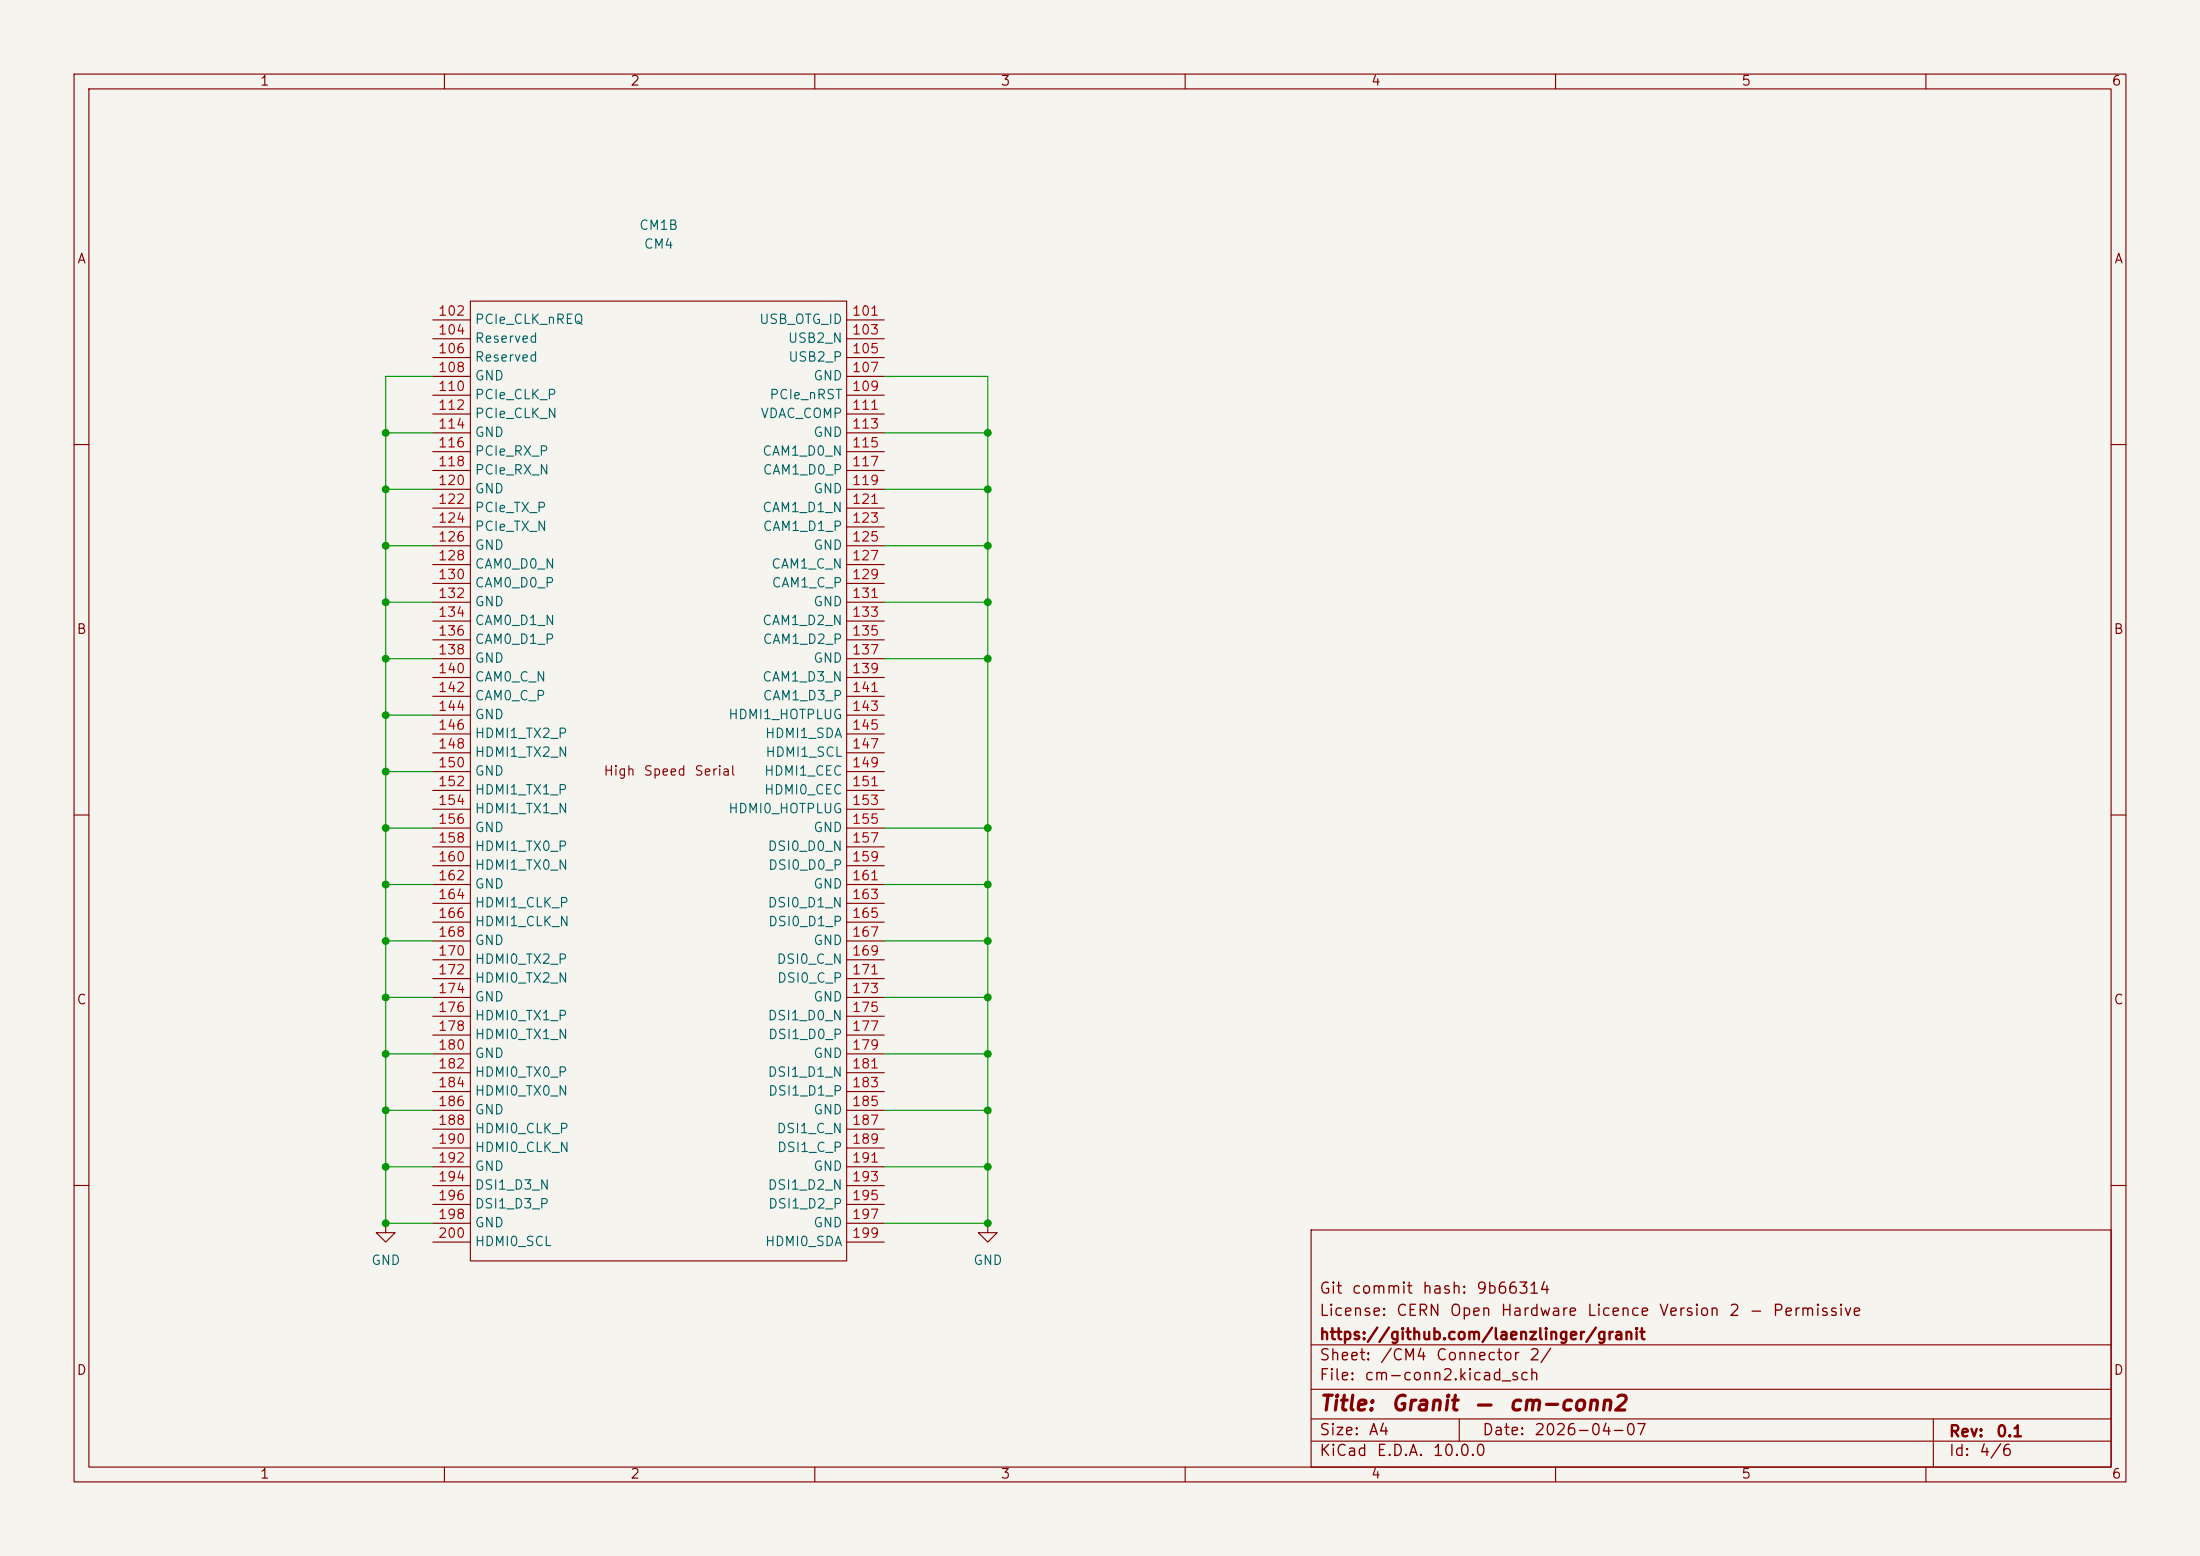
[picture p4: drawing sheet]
(kicad_sch
 (version 20260306)
 (generator "eeschema")
 (generator_version "10.0")
 (paper "A4")
 (title_block
  (title "Granit — cm-conn2")
  (date "2026-04-07")
  (rev "0.1")
  (company "https://github.com/laenzlinger/granit")
  (comment 1 "License: CERN Open Hardware Licence Version 2 - Permissive")
  (comment 2 "Git commit hash: ${GIT_HASH}"))
 (lib_symbols
  (symbol "granit:CM4" (exclude_from_sim no) (in_bom yes) (on_board yes)
   (in_pos_files yes)
   (duplicate_pin_numbers_are_jumpers no)
   (property "Reference" "M" (at 113.03 -68.58 0) (show_name no) (do_not_autoplace no) (effects (font (size 1.27 1.27))))
   (property "Value" "CM4" (at 140.97 2.54 0) (show_name no) (do_not_autoplace no) (effects (font (size 1.27 1.27))))
   (property "Footprint" "granit:Raspberry-Pi-4-Compute-Module" (at 142.24 -26.67 0) (show_name no) (do_not_autoplace no) (hide yes) (effects (font (size 1.27 1.27))))
   (property "Datasheet" "" (at 142.24 -26.67 0) (show_name no) (do_not_autoplace no) (hide yes) (effects (font (size 1.27 1.27))))
   (property "Description" "" (at 0 0 0) (show_name no) (do_not_autoplace no) (hide yes) (effects (font (size 1.27 1.27))))
   (symbol "CM4_1_0"
    (text "GPIO" (at 0 6.35 0) (effects (font (size 1.27 1.27)))))
   (symbol "CM4_1_1"
    (rectangle (start -30.48 -71.12) (end 25.4 58.42) (stroke (width 0) (type default)) (fill (type none)))
    (text "600mA Max" (at -8.89 -48.26 0) (effects (font (size 1.27 1.27))))
    (text "600mA Max" (at -8.89 -53.34 0) (effects (font (size 1.27 1.27))))
    (text "NB SD signals are only available" (at -1.27 -27.94 0) (effects (font (size 1.27 1.27))))
    (text "on modules without eMMC" (at -1.27 -30.48 0) (effects (font (size 1.27 1.27))))
    (pin power_in line (at 27.94 55.88 180) (length 2.54) (name "GND" (effects (font (size 1.27 1.27)))) (number "1" (effects (font (size 1.27 1.27)))))
    (pin power_in line (at -33.02 55.88 0) (length 2.54) (name "GND" (effects (font (size 1.27 1.27)))) (number "2" (effects (font (size 1.27 1.27)))))
    (pin passive line (at 27.94 53.34 180) (length 2.54) (name "Ethernet_Pair3_P" (effects (font (size 1.27 1.27)))) (number "3" (effects (font (size 1.27 1.27)))))
    (pin passive line (at -33.02 53.34 0) (length 2.54) (name "Ethernet_Pair1_P" (effects (font (size 1.27 1.27)))) (number "4" (effects (font (size 1.27 1.27)))))
    (pin passive line (at 27.94 50.8 180) (length 2.54) (name "Ethernet_Pair3_N" (effects (font (size 1.27 1.27)))) (number "5" (effects (font (size 1.27 1.27)))))
    (pin passive line (at -33.02 50.8 0) (length 2.54) (name "Ethernet_Pair1_N" (effects (font (size 1.27 1.27)))) (number "6" (effects (font (size 1.27 1.27)))))
    (pin power_in line (at 27.94 48.26 180) (length 2.54) (name "GND" (effects (font (size 1.27 1.27)))) (number "7" (effects (font (size 1.27 1.27)))))
    (pin power_in line (at -33.02 48.26 0) (length 2.54) (name "GND" (effects (font (size 1.27 1.27)))) (number "8" (effects (font (size 1.27 1.27)))))
    (pin passive line (at 27.94 45.72 180) (length 2.54) (name "Ethernet_Pair2_N" (effects (font (size 1.27 1.27)))) (number "9" (effects (font (size 1.27 1.27)))))
    (pin passive line (at -33.02 45.72 0) (length 2.54) (name "Ethernet_Pair0_N" (effects (font (size 1.27 1.27)))) (number "10" (effects (font (size 1.27 1.27)))))
    (pin passive line (at 27.94 43.18 180) (length 2.54) (name "Ethernet_Pair2_P" (effects (font (size 1.27 1.27)))) (number "11" (effects (font (size 1.27 1.27)))))
    (pin passive line (at -33.02 43.18 0) (length 2.54) (name "Ethernet_Pair0_P" (effects (font (size 1.27 1.27)))) (number "12" (effects (font (size 1.27 1.27)))))
    (pin power_in line (at 27.94 40.64 180) (length 2.54) (name "GND" (effects (font (size 1.27 1.27)))) (number "13" (effects (font (size 1.27 1.27)))))
    (pin power_in line (at -33.02 40.64 0) (length 2.54) (name "GND" (effects (font (size 1.27 1.27)))) (number "14" (effects (font (size 1.27 1.27)))))
    (pin output line (at 27.94 38.1 180) (length 2.54) (name "Ethernet_nLED3(3.3v)" (effects (font (size 1.27 1.27)))) (number "15" (effects (font (size 1.27 1.27)))))
    (pin input line (at -33.02 38.1 0) (length 2.54) (name "Ethernet_SYNC_IN(1.8v)" (effects (font (size 1.27 1.27)))) (number "16" (effects (font (size 1.27 1.27)))))
    (pin output line (at 27.94 35.56 180) (length 2.54) (name "Ethernet_nLED2(3.3v)" (effects (font (size 1.27 1.27)))) (number "17" (effects (font (size 1.27 1.27)))))
    (pin input line (at -33.02 35.56 0) (length 2.54) (name "Ethernet_SYNC_OUT(1.8v)" (effects (font (size 1.27 1.27)))) (number "18" (effects (font (size 1.27 1.27)))))
    (pin output line (at 27.94 33.02 180) (length 2.54) (name "Ethernet_nLED1(3.3v)" (effects (font (size 1.27 1.27)))) (number "19" (effects (font (size 1.27 1.27)))))
    (pin passive line (at -33.02 33.02 0) (length 2.54) (name "EEPROM_nWP" (effects (font (size 1.27 1.27)))) (number "20" (effects (font (size 1.27 1.27)))))
    (pin open_collector line (at 27.94 30.48 180) (length 2.54) (name "PI_nLED_Activity" (effects (font (size 1.27 1.27)))) (number "21" (effects (font (size 1.27 1.27)))))
    (pin power_in line (at -33.02 30.48 0) (length 2.54) (name "GND" (effects (font (size 1.27 1.27)))) (number "22" (effects (font (size 1.27 1.27)))))
    (pin power_in line (at 27.94 27.94 180) (length 2.54) (name "GND" (effects (font (size 1.27 1.27)))) (number "23" (effects (font (size 1.27 1.27)))))
    (pin passive line (at -33.02 27.94 0) (length 2.54) (name "GPIO26" (effects (font (size 1.27 1.27)))) (number "24" (effects (font (size 1.27 1.27)))))
    (pin passive line (at 27.94 25.4 180) (length 2.54) (name "GPIO21" (effects (font (size 1.27 1.27)))) (number "25" (effects (font (size 1.27 1.27)))))
    (pin passive line (at -33.02 25.4 0) (length 2.54) (name "GPIO19" (effects (font (size 1.27 1.27)))) (number "26" (effects (font (size 1.27 1.27)))))
    (pin passive line (at 27.94 22.86 180) (length 2.54) (name "GPIO20" (effects (font (size 1.27 1.27)))) (number "27" (effects (font (size 1.27 1.27)))))
    (pin passive line (at -33.02 22.86 0) (length 2.54) (name "GPIO13" (effects (font (size 1.27 1.27)))) (number "28" (effects (font (size 1.27 1.27)))))
    (pin passive line (at 27.94 20.32 180) (length 2.54) (name "GPIO16" (effects (font (size 1.27 1.27)))) (number "29" (effects (font (size 1.27 1.27)))))
    (pin passive line (at -33.02 20.32 0) (length 2.54) (name "GPIO6" (effects (font (size 1.27 1.27)))) (number "30" (effects (font (size 1.27 1.27)))))
    (pin passive line (at 27.94 17.78 180) (length 2.54) (name "GPIO12" (effects (font (size 1.27 1.27)))) (number "31" (effects (font (size 1.27 1.27)))))
    (pin power_in line (at -33.02 17.78 0) (length 2.54) (name "GND" (effects (font (size 1.27 1.27)))) (number "32" (effects (font (size 1.27 1.27)))))
    (pin power_in line (at 27.94 15.24 180) (length 2.54) (name "GND" (effects (font (size 1.27 1.27)))) (number "33" (effects (font (size 1.27 1.27)))))
    (pin passive line (at -33.02 15.24 0) (length 2.54) (name "GPIO5" (effects (font (size 1.27 1.27)))) (number "34" (effects (font (size 1.27 1.27)))))
    (pin passive line (at 27.94 12.7 180) (length 2.54) (name "ID_SC" (effects (font (size 1.27 1.27)))) (number "35" (effects (font (size 1.27 1.27)))))
    (pin passive line (at -33.02 12.7 0) (length 2.54) (name "ID_SD" (effects (font (size 1.27 1.27)))) (number "36" (effects (font (size 1.27 1.27)))))
    (pin passive line (at 27.94 10.16 180) (length 2.54) (name "GPIO7" (effects (font (size 1.27 1.27)))) (number "37" (effects (font (size 1.27 1.27)))))
    (pin passive line (at -33.02 10.16 0) (length 2.54) (name "GPIO11" (effects (font (size 1.27 1.27)))) (number "38" (effects (font (size 1.27 1.27)))))
    (pin passive line (at 27.94 7.62 180) (length 2.54) (name "GPIO8" (effects (font (size 1.27 1.27)))) (number "39" (effects (font (size 1.27 1.27)))))
    (pin passive line (at -33.02 7.62 0) (length 2.54) (name "GPIO9" (effects (font (size 1.27 1.27)))) (number "40" (effects (font (size 1.27 1.27)))))
    (pin passive line (at 27.94 5.08 180) (length 2.54) (name "GPIO25" (effects (font (size 1.27 1.27)))) (number "41" (effects (font (size 1.27 1.27)))))
    (pin power_in line (at -33.02 5.08 0) (length 2.54) (name "GND" (effects (font (size 1.27 1.27)))) (number "42" (effects (font (size 1.27 1.27)))))
    (pin power_in line (at 27.94 2.54 180) (length 2.54) (name "GND" (effects (font (size 1.27 1.27)))) (number "43" (effects (font (size 1.27 1.27)))))
    (pin passive line (at -33.02 2.54 0) (length 2.54) (name "GPIO10" (effects (font (size 1.27 1.27)))) (number "44" (effects (font (size 1.27 1.27)))))
    (pin passive line (at 27.94 0 180) (length 2.54) (name "GPIO24" (effects (font (size 1.27 1.27)))) (number "45" (effects (font (size 1.27 1.27)))))
    (pin passive line (at -33.02 0 0) (length 2.54) (name "GPIO22" (effects (font (size 1.27 1.27)))) (number "46" (effects (font (size 1.27 1.27)))))
    (pin passive line (at 27.94 -2.54 180) (length 2.54) (name "GPIO23" (effects (font (size 1.27 1.27)))) (number "47" (effects (font (size 1.27 1.27)))))
    (pin passive line (at -33.02 -2.54 0) (length 2.54) (name "GPIO27" (effects (font (size 1.27 1.27)))) (number "48" (effects (font (size 1.27 1.27)))))
    (pin passive line (at 27.94 -5.08 180) (length 2.54) (name "GPIO18" (effects (font (size 1.27 1.27)))) (number "49" (effects (font (size 1.27 1.27)))))
    (pin passive line (at -33.02 -5.08 0) (length 2.54) (name "GPIO17" (effects (font (size 1.27 1.27)))) (number "50" (effects (font (size 1.27 1.27)))))
    (pin passive line (at 27.94 -7.62 180) (length 2.54) (name "GPIO15" (effects (font (size 1.27 1.27)))) (number "51" (effects (font (size 1.27 1.27)))))
    (pin power_in line (at -33.02 -7.62 0) (length 2.54) (name "GND" (effects (font (size 1.27 1.27)))) (number "52" (effects (font (size 1.27 1.27)))))
    (pin power_in line (at 27.94 -10.16 180) (length 2.54) (name "GND" (effects (font (size 1.27 1.27)))) (number "53" (effects (font (size 1.27 1.27)))))
    (pin passive line (at -33.02 -10.16 0) (length 2.54) (name "GPIO4" (effects (font (size 1.27 1.27)))) (number "54" (effects (font (size 1.27 1.27)))))
    (pin passive line (at 27.94 -12.7 180) (length 2.54) (name "GPIO14" (effects (font (size 1.27 1.27)))) (number "55" (effects (font (size 1.27 1.27)))))
    (pin passive line (at -33.02 -12.7 0) (length 2.54) (name "GPIO3" (effects (font (size 1.27 1.27)))) (number "56" (effects (font (size 1.27 1.27)))))
    (pin passive line (at 27.94 -15.24 180) (length 2.54) (name "SD_CLK" (effects (font (size 1.27 1.27)))) (number "57" (effects (font (size 1.27 1.27)))))
    (pin passive line (at -33.02 -15.24 0) (length 2.54) (name "GPIO2" (effects (font (size 1.27 1.27)))) (number "58" (effects (font (size 1.27 1.27)))))
    (pin power_in line (at 27.94 -17.78 180) (length 2.54) (name "GND" (effects (font (size 1.27 1.27)))) (number "59" (effects (font (size 1.27 1.27)))))
    (pin power_in line (at -33.02 -17.78 0) (length 2.54) (name "GND" (effects (font (size 1.27 1.27)))) (number "60" (effects (font (size 1.27 1.27)))))
    (pin passive line (at 27.94 -20.32 180) (length 2.54) (name "SD_DAT3" (effects (font (size 1.27 1.27)))) (number "61" (effects (font (size 1.27 1.27)))))
    (pin passive line (at -33.02 -20.32 0) (length 2.54) (name "SD_CMD" (effects (font (size 1.27 1.27)))) (number "62" (effects (font (size 1.27 1.27)))))
    (pin passive line (at 27.94 -22.86 180) (length 2.54) (name "SD_DAT0" (effects (font (size 1.27 1.27)))) (number "63" (effects (font (size 1.27 1.27)))))
    (pin passive line (at -33.02 -22.86 0) (length 2.54) (name "SD_DAT5" (effects (font (size 1.27 1.27)))) (number "64" (effects (font (size 1.27 1.27)))))
    (pin power_in line (at 27.94 -25.4 180) (length 2.54) (name "GND" (effects (font (size 1.27 1.27)))) (number "65" (effects (font (size 1.27 1.27)))))
    (pin power_in line (at -33.02 -25.4 0) (length 2.54) (name "GND" (effects (font (size 1.27 1.27)))) (number "66" (effects (font (size 1.27 1.27)))))
    (pin passive line (at 27.94 -27.94 180) (length 2.54) (name "SD_DAT1" (effects (font (size 1.27 1.27)))) (number "67" (effects (font (size 1.27 1.27)))))
    (pin passive line (at -33.02 -27.94 0) (length 2.54) (name "SD_DAT4" (effects (font (size 1.27 1.27)))) (number "68" (effects (font (size 1.27 1.27)))))
    (pin passive line (at 27.94 -30.48 180) (length 2.54) (name "SD_DAT2" (effects (font (size 1.27 1.27)))) (number "69" (effects (font (size 1.27 1.27)))))
    (pin passive line (at -33.02 -30.48 0) (length 2.54) (name "SD_DAT7" (effects (font (size 1.27 1.27)))) (number "70" (effects (font (size 1.27 1.27)))))
    (pin power_in line (at 27.94 -33.02 180) (length 2.54) (name "GND" (effects (font (size 1.27 1.27)))) (number "71" (effects (font (size 1.27 1.27)))))
    (pin passive line (at -33.02 -33.02 0) (length 2.54) (name "SD_DAT6" (effects (font (size 1.27 1.27)))) (number "72" (effects (font (size 1.27 1.27)))))
    (pin input line (at 27.94 -35.56 180) (length 2.54) (name "SD_VDD_Override" (effects (font (size 1.27 1.27)))) (number "73" (effects (font (size 1.27 1.27)))))
    (pin power_in line (at -33.02 -35.56 0) (length 2.54) (name "GND" (effects (font (size 1.27 1.27)))) (number "74" (effects (font (size 1.27 1.27)))))
    (pin output line (at 27.94 -38.1 180) (length 2.54) (name "SD_PWR_ON" (effects (font (size 1.27 1.27)))) (number "75" (effects (font (size 1.27 1.27)))))
    (pin passive line (at -33.02 -38.1 0) (length 2.54) (name "Reserved" (effects (font (size 1.27 1.27)))) (number "76" (effects (font (size 1.27 1.27)))))
    (pin power_in line (at 27.94 -40.64 180) (length 2.54) (name "+5v_(Input)" (effects (font (size 1.27 1.27)))) (number "77" (effects (font (size 1.27 1.27)))))
    (pin power_in line (at -33.02 -40.64 0) (length 2.54) (name "GPIO_VREF(1.8v/3.3v_Input)" (effects (font (size 1.27 1.27)))) (number "78" (effects (font (size 1.27 1.27)))))
    (pin power_in line (at 27.94 -43.18 180) (length 2.54) (name "+5v_(Input)" (effects (font (size 1.27 1.27)))) (number "79" (effects (font (size 1.27 1.27)))))
    (pin passive line (at -33.02 -43.18 0) (length 2.54) (name "SCL0" (effects (font (size 1.27 1.27)))) (number "80" (effects (font (size 1.27 1.27)))))
    (pin power_in line (at 27.94 -45.72 180) (length 2.54) (name "+5v_(Input)" (effects (font (size 1.27 1.27)))) (number "81" (effects (font (size 1.27 1.27)))))
    (pin passive line (at -33.02 -45.72 0) (length 2.54) (name "SDA0" (effects (font (size 1.27 1.27)))) (number "82" (effects (font (size 1.27 1.27)))))
    (pin power_in line (at 27.94 -48.26 180) (length 2.54) (name "+5v_(Input)" (effects (font (size 1.27 1.27)))) (number "83" (effects (font (size 1.27 1.27)))))
    (pin power_out line (at -33.02 -48.26 0) (length 2.54) (name "+3.3v_(Output)" (effects (font (size 1.27 1.27)))) (number "84" (effects (font (size 1.27 1.27)))))
    (pin power_in line (at 27.94 -50.8 180) (length 2.54) (name "+5v_(Input)" (effects (font (size 1.27 1.27)))) (number "85" (effects (font (size 1.27 1.27)))))
    (pin power_out line (at -33.02 -50.8 0) (length 2.54) (name "+3.3v_(Output)" (effects (font (size 1.27 1.27)))) (number "86" (effects (font (size 1.27 1.27)))))
    (pin power_in line (at 27.94 -53.34 180) (length 2.54) (name "+5v_(Input)" (effects (font (size 1.27 1.27)))) (number "87" (effects (font (size 1.27 1.27)))))
    (pin power_out line (at -33.02 -53.34 0) (length 2.54) (name "+1.8v_(Output)" (effects (font (size 1.27 1.27)))) (number "88" (effects (font (size 1.27 1.27)))))
    (pin power_in line (at 27.94 -55.88 180) (length 2.54) (name "WiFi_nDisable" (effects (font (size 1.27 1.27)))) (number "89" (effects (font (size 1.27 1.27)))))
    (pin power_out line (at -33.02 -55.88 0) (length 2.54) (name "+1.8v_(Output)" (effects (font (size 1.27 1.27)))) (number "90" (effects (font (size 1.27 1.27)))))
    (pin power_in line (at 27.94 -58.42 180) (length 2.54) (name "BT_nDisable" (effects (font (size 1.27 1.27)))) (number "91" (effects (font (size 1.27 1.27)))))
    (pin passive line (at -33.02 -58.42 0) (length 2.54) (name "RUN_PG" (effects (font (size 1.27 1.27)))) (number "92" (effects (font (size 1.27 1.27)))))
    (pin input line (at 27.94 -60.96 180) (length 2.54) (name "nRPIBOOT" (effects (font (size 1.27 1.27)))) (number "93" (effects (font (size 1.27 1.27)))))
    (pin passive line (at -33.02 -60.96 0) (length 2.54) (name "AnalogIP1" (effects (font (size 1.27 1.27)))) (number "94" (effects (font (size 1.27 1.27)))))
    (pin output line (at 27.94 -63.5 180) (length 2.54) (name "nPI_LED_PWR" (effects (font (size 1.27 1.27)))) (number "95" (effects (font (size 1.27 1.27)))))
    (pin passive line (at -33.02 -63.5 0) (length 2.54) (name "AnalogIP0" (effects (font (size 1.27 1.27)))) (number "96" (effects (font (size 1.27 1.27)))))
    (pin passive line (at 27.94 -66.04 180) (length 2.54) (name "Camera_GPIO" (effects (font (size 1.27 1.27)))) (number "97" (effects (font (size 1.27 1.27)))))
    (pin power_in line (at -33.02 -66.04 0) (length 2.54) (name "GND" (effects (font (size 1.27 1.27)))) (number "98" (effects (font (size 1.27 1.27)))))
    (pin input line (at 27.94 -68.58 180) (length 2.54) (name "Global_EN" (effects (font (size 1.27 1.27)))) (number "99" (effects (font (size 1.27 1.27)))))
    (pin output line (at -33.02 -68.58 0) (length 2.54) (name "nEXTRST" (effects (font (size 1.27 1.27)))) (number "100" (effects (font (size 1.27 1.27))))))
   (symbol "CM4_2_1"
    (rectangle (start 114.3 -66.04) (end 165.1 63.5) (stroke (width 0) (type default)) (fill (type none)))
    (text "High Speed Serial" (at 140.97 0 0) (effects (font (size 1.27 1.27))))
    (pin input line (at 170.18 60.96 180) (length 5.08) (name "USB_OTG_ID" (effects (font (size 1.27 1.27)))) (number "101" (effects (font (size 1.27 1.27)))))
    (pin input line (at 109.22 60.96 0) (length 5.08) (name "PCIe_CLK_nREQ" (effects (font (size 1.27 1.27)))) (number "102" (effects (font (size 1.27 1.27)))))
    (pin passive line (at 170.18 58.42 180) (length 5.08) (name "USB2_N" (effects (font (size 1.27 1.27)))) (number "103" (effects (font (size 1.27 1.27)))))
    (pin passive line (at 109.22 58.42 0) (length 5.08) (name "Reserved" (effects (font (size 1.27 1.27)))) (number "104" (effects (font (size 1.27 1.27)))))
    (pin passive line (at 170.18 55.88 180) (length 5.08) (name "USB2_P" (effects (font (size 1.27 1.27)))) (number "105" (effects (font (size 1.27 1.27)))))
    (pin passive line (at 109.22 55.88 0) (length 5.08) (name "Reserved" (effects (font (size 1.27 1.27)))) (number "106" (effects (font (size 1.27 1.27)))))
    (pin power_in line (at 170.18 53.34 180) (length 5.08) (name "GND" (effects (font (size 1.27 1.27)))) (number "107" (effects (font (size 1.27 1.27)))))
    (pin power_in line (at 109.22 53.34 0) (length 5.08) (name "GND" (effects (font (size 1.27 1.27)))) (number "108" (effects (font (size 1.27 1.27)))))
    (pin bidirectional line (at 170.18 50.8 180) (length 5.08) (name "PCIe_nRST" (effects (font (size 1.27 1.27)))) (number "109" (effects (font (size 1.27 1.27)))))
    (pin output line (at 109.22 50.8 0) (length 5.08) (name "PCIe_CLK_P" (effects (font (size 1.27 1.27)))) (number "110" (effects (font (size 1.27 1.27)))))
    (pin passive line (at 170.18 48.26 180) (length 5.08) (name "VDAC_COMP" (effects (font (size 1.27 1.27)))) (number "111" (effects (font (size 1.27 1.27)))))
    (pin output line (at 109.22 48.26 0) (length 5.08) (name "PCIe_CLK_N" (effects (font (size 1.27 1.27)))) (number "112" (effects (font (size 1.27 1.27)))))
    (pin power_in line (at 170.18 45.72 180) (length 5.08) (name "GND" (effects (font (size 1.27 1.27)))) (number "113" (effects (font (size 1.27 1.27)))))
    (pin power_in line (at 109.22 45.72 0) (length 5.08) (name "GND" (effects (font (size 1.27 1.27)))) (number "114" (effects (font (size 1.27 1.27)))))
    (pin input line (at 170.18 43.18 180) (length 5.08) (name "CAM1_D0_N" (effects (font (size 1.27 1.27)))) (number "115" (effects (font (size 1.27 1.27)))))
    (pin input line (at 109.22 43.18 0) (length 5.08) (name "PCIe_RX_P" (effects (font (size 1.27 1.27)))) (number "116" (effects (font (size 1.27 1.27)))))
    (pin input line (at 170.18 40.64 180) (length 5.08) (name "CAM1_D0_P" (effects (font (size 1.27 1.27)))) (number "117" (effects (font (size 1.27 1.27)))))
    (pin input line (at 109.22 40.64 0) (length 5.08) (name "PCIe_RX_N" (effects (font (size 1.27 1.27)))) (number "118" (effects (font (size 1.27 1.27)))))
    (pin power_in line (at 170.18 38.1 180) (length 5.08) (name "GND" (effects (font (size 1.27 1.27)))) (number "119" (effects (font (size 1.27 1.27)))))
    (pin power_in line (at 109.22 38.1 0) (length 5.08) (name "GND" (effects (font (size 1.27 1.27)))) (number "120" (effects (font (size 1.27 1.27)))))
    (pin input line (at 170.18 35.56 180) (length 5.08) (name "CAM1_D1_N" (effects (font (size 1.27 1.27)))) (number "121" (effects (font (size 1.27 1.27)))))
    (pin output line (at 109.22 35.56 0) (length 5.08) (name "PCIe_TX_P" (effects (font (size 1.27 1.27)))) (number "122" (effects (font (size 1.27 1.27)))))
    (pin input line (at 170.18 33.02 180) (length 5.08) (name "CAM1_D1_P" (effects (font (size 1.27 1.27)))) (number "123" (effects (font (size 1.27 1.27)))))
    (pin output line (at 109.22 33.02 0) (length 5.08) (name "PCIe_TX_N" (effects (font (size 1.27 1.27)))) (number "124" (effects (font (size 1.27 1.27)))))
    (pin power_in line (at 170.18 30.48 180) (length 5.08) (name "GND" (effects (font (size 1.27 1.27)))) (number "125" (effects (font (size 1.27 1.27)))))
    (pin power_in line (at 109.22 30.48 0) (length 5.08) (name "GND" (effects (font (size 1.27 1.27)))) (number "126" (effects (font (size 1.27 1.27)))))
    (pin input line (at 170.18 27.94 180) (length 5.08) (name "CAM1_C_N" (effects (font (size 1.27 1.27)))) (number "127" (effects (font (size 1.27 1.27)))))
    (pin input line (at 109.22 27.94 0) (length 5.08) (name "CAM0_D0_N" (effects (font (size 1.27 1.27)))) (number "128" (effects (font (size 1.27 1.27)))))
    (pin input line (at 170.18 25.4 180) (length 5.08) (name "CAM1_C_P" (effects (font (size 1.27 1.27)))) (number "129" (effects (font (size 1.27 1.27)))))
    (pin input line (at 109.22 25.4 0) (length 5.08) (name "CAM0_D0_P" (effects (font (size 1.27 1.27)))) (number "130" (effects (font (size 1.27 1.27)))))
    (pin power_in line (at 170.18 22.86 180) (length 5.08) (name "GND" (effects (font (size 1.27 1.27)))) (number "131" (effects (font (size 1.27 1.27)))))
    (pin power_in line (at 109.22 22.86 0) (length 5.08) (name "GND" (effects (font (size 1.27 1.27)))) (number "132" (effects (font (size 1.27 1.27)))))
    (pin input line (at 170.18 20.32 180) (length 5.08) (name "CAM1_D2_N" (effects (font (size 1.27 1.27)))) (number "133" (effects (font (size 1.27 1.27)))))
    (pin input line (at 109.22 20.32 0) (length 5.08) (name "CAM0_D1_N" (effects (font (size 1.27 1.27)))) (number "134" (effects (font (size 1.27 1.27)))))
    (pin input line (at 170.18 17.78 180) (length 5.08) (name "CAM1_D2_P" (effects (font (size 1.27 1.27)))) (number "135" (effects (font (size 1.27 1.27)))))
    (pin input line (at 109.22 17.78 0) (length 5.08) (name "CAM0_D1_P" (effects (font (size 1.27 1.27)))) (number "136" (effects (font (size 1.27 1.27)))))
    (pin power_in line (at 170.18 15.24 180) (length 5.08) (name "GND" (effects (font (size 1.27 1.27)))) (number "137" (effects (font (size 1.27 1.27)))))
    (pin power_in line (at 109.22 15.24 0) (length 5.08) (name "GND" (effects (font (size 1.27 1.27)))) (number "138" (effects (font (size 1.27 1.27)))))
    (pin input line (at 170.18 12.7 180) (length 5.08) (name "CAM1_D3_N" (effects (font (size 1.27 1.27)))) (number "139" (effects (font (size 1.27 1.27)))))
    (pin input line (at 109.22 12.7 0) (length 5.08) (name "CAM0_C_N" (effects (font (size 1.27 1.27)))) (number "140" (effects (font (size 1.27 1.27)))))
    (pin input line (at 170.18 10.16 180) (length 5.08) (name "CAM1_D3_P" (effects (font (size 1.27 1.27)))) (number "141" (effects (font (size 1.27 1.27)))))
    (pin input line (at 109.22 10.16 0) (length 5.08) (name "CAM0_C_P" (effects (font (size 1.27 1.27)))) (number "142" (effects (font (size 1.27 1.27)))))
    (pin input line (at 170.18 7.62 180) (length 5.08) (name "HDMI1_HOTPLUG" (effects (font (size 1.27 1.27)))) (number "143" (effects (font (size 1.27 1.27)))))
    (pin power_in line (at 109.22 7.62 0) (length 5.08) (name "GND" (effects (font (size 1.27 1.27)))) (number "144" (effects (font (size 1.27 1.27)))))
    (pin bidirectional line (at 170.18 5.08 180) (length 5.08) (name "HDMI1_SDA" (effects (font (size 1.27 1.27)))) (number "145" (effects (font (size 1.27 1.27)))))
    (pin output line (at 109.22 5.08 0) (length 5.08) (name "HDMI1_TX2_P" (effects (font (size 1.27 1.27)))) (number "146" (effects (font (size 1.27 1.27)))))
    (pin open_collector line (at 170.18 2.54 180) (length 5.08) (name "HDMI1_SCL" (effects (font (size 1.27 1.27)))) (number "147" (effects (font (size 1.27 1.27)))))
    (pin output line (at 109.22 2.54 0) (length 5.08) (name "HDMI1_TX2_N" (effects (font (size 1.27 1.27)))) (number "148" (effects (font (size 1.27 1.27)))))
    (pin open_collector line (at 170.18 0 180) (length 5.08) (name "HDMI1_CEC" (effects (font (size 1.27 1.27)))) (number "149" (effects (font (size 1.27 1.27)))))
    (pin power_in line (at 109.22 0 0) (length 5.08) (name "GND" (effects (font (size 1.27 1.27)))) (number "150" (effects (font (size 1.27 1.27)))))
    (pin open_collector line (at 170.18 -2.54 180) (length 5.08) (name "HDMI0_CEC" (effects (font (size 1.27 1.27)))) (number "151" (effects (font (size 1.27 1.27)))))
    (pin output line (at 109.22 -2.54 0) (length 5.08) (name "HDMI1_TX1_P" (effects (font (size 1.27 1.27)))) (number "152" (effects (font (size 1.27 1.27)))))
    (pin input line (at 170.18 -5.08 180) (length 5.08) (name "HDMI0_HOTPLUG" (effects (font (size 1.27 1.27)))) (number "153" (effects (font (size 1.27 1.27)))))
    (pin output line (at 109.22 -5.08 0) (length 5.08) (name "HDMI1_TX1_N" (effects (font (size 1.27 1.27)))) (number "154" (effects (font (size 1.27 1.27)))))
    (pin power_in line (at 170.18 -7.62 180) (length 5.08) (name "GND" (effects (font (size 1.27 1.27)))) (number "155" (effects (font (size 1.27 1.27)))))
    (pin power_in line (at 109.22 -7.62 0) (length 5.08) (name "GND" (effects (font (size 1.27 1.27)))) (number "156" (effects (font (size 1.27 1.27)))))
    (pin output line (at 170.18 -10.16 180) (length 5.08) (name "DSI0_D0_N" (effects (font (size 1.27 1.27)))) (number "157" (effects (font (size 1.27 1.27)))))
    (pin output line (at 109.22 -10.16 0) (length 5.08) (name "HDMI1_TX0_P" (effects (font (size 1.27 1.27)))) (number "158" (effects (font (size 1.27 1.27)))))
    (pin output line (at 170.18 -12.7 180) (length 5.08) (name "DSI0_D0_P" (effects (font (size 1.27 1.27)))) (number "159" (effects (font (size 1.27 1.27)))))
    (pin output line (at 109.22 -12.7 0) (length 5.08) (name "HDMI1_TX0_N" (effects (font (size 1.27 1.27)))) (number "160" (effects (font (size 1.27 1.27)))))
    (pin power_in line (at 170.18 -15.24 180) (length 5.08) (name "GND" (effects (font (size 1.27 1.27)))) (number "161" (effects (font (size 1.27 1.27)))))
    (pin power_in line (at 109.22 -15.24 0) (length 5.08) (name "GND" (effects (font (size 1.27 1.27)))) (number "162" (effects (font (size 1.27 1.27)))))
    (pin output line (at 170.18 -17.78 180) (length 5.08) (name "DSI0_D1_N" (effects (font (size 1.27 1.27)))) (number "163" (effects (font (size 1.27 1.27)))))
    (pin output line (at 109.22 -17.78 0) (length 5.08) (name "HDMI1_CLK_P" (effects (font (size 1.27 1.27)))) (number "164" (effects (font (size 1.27 1.27)))))
    (pin output line (at 170.18 -20.32 180) (length 5.08) (name "DSI0_D1_P" (effects (font (size 1.27 1.27)))) (number "165" (effects (font (size 1.27 1.27)))))
    (pin output line (at 109.22 -20.32 0) (length 5.08) (name "HDMI1_CLK_N" (effects (font (size 1.27 1.27)))) (number "166" (effects (font (size 1.27 1.27)))))
    (pin power_in line (at 170.18 -22.86 180) (length 5.08) (name "GND" (effects (font (size 1.27 1.27)))) (number "167" (effects (font (size 1.27 1.27)))))
    (pin power_in line (at 109.22 -22.86 0) (length 5.08) (name "GND" (effects (font (size 1.27 1.27)))) (number "168" (effects (font (size 1.27 1.27)))))
    (pin output line (at 170.18 -25.4 180) (length 5.08) (name "DSI0_C_N" (effects (font (size 1.27 1.27)))) (number "169" (effects (font (size 1.27 1.27)))))
    (pin output line (at 109.22 -25.4 0) (length 5.08) (name "HDMI0_TX2_P" (effects (font (size 1.27 1.27)))) (number "170" (effects (font (size 1.27 1.27)))))
    (pin output line (at 170.18 -27.94 180) (length 5.08) (name "DSI0_C_P" (effects (font (size 1.27 1.27)))) (number "171" (effects (font (size 1.27 1.27)))))
    (pin output line (at 109.22 -27.94 0) (length 5.08) (name "HDMI0_TX2_N" (effects (font (size 1.27 1.27)))) (number "172" (effects (font (size 1.27 1.27)))))
    (pin power_in line (at 170.18 -30.48 180) (length 5.08) (name "GND" (effects (font (size 1.27 1.27)))) (number "173" (effects (font (size 1.27 1.27)))))
    (pin power_in line (at 109.22 -30.48 0) (length 5.08) (name "GND" (effects (font (size 1.27 1.27)))) (number "174" (effects (font (size 1.27 1.27)))))
    (pin output line (at 170.18 -33.02 180) (length 5.08) (name "DSI1_D0_N" (effects (font (size 1.27 1.27)))) (number "175" (effects (font (size 1.27 1.27)))))
    (pin output line (at 109.22 -33.02 0) (length 5.08) (name "HDMI0_TX1_P" (effects (font (size 1.27 1.27)))) (number "176" (effects (font (size 1.27 1.27)))))
    (pin output line (at 170.18 -35.56 180) (length 5.08) (name "DSI1_D0_P" (effects (font (size 1.27 1.27)))) (number "177" (effects (font (size 1.27 1.27)))))
    (pin output line (at 109.22 -35.56 0) (length 5.08) (name "HDMI0_TX1_N" (effects (font (size 1.27 1.27)))) (number "178" (effects (font (size 1.27 1.27)))))
    (pin power_in line (at 170.18 -38.1 180) (length 5.08) (name "GND" (effects (font (size 1.27 1.27)))) (number "179" (effects (font (size 1.27 1.27)))))
    (pin power_in line (at 109.22 -38.1 0) (length 5.08) (name "GND" (effects (font (size 1.27 1.27)))) (number "180" (effects (font (size 1.27 1.27)))))
    (pin output line (at 170.18 -40.64 180) (length 5.08) (name "DSI1_D1_N" (effects (font (size 1.27 1.27)))) (number "181" (effects (font (size 1.27 1.27)))))
    (pin output line (at 109.22 -40.64 0) (length 5.08) (name "HDMI0_TX0_P" (effects (font (size 1.27 1.27)))) (number "182" (effects (font (size 1.27 1.27)))))
    (pin output line (at 170.18 -43.18 180) (length 5.08) (name "DSI1_D1_P" (effects (font (size 1.27 1.27)))) (number "183" (effects (font (size 1.27 1.27)))))
    (pin output line (at 109.22 -43.18 0) (length 5.08) (name "HDMI0_TX0_N" (effects (font (size 1.27 1.27)))) (number "184" (effects (font (size 1.27 1.27)))))
    (pin power_in line (at 170.18 -45.72 180) (length 5.08) (name "GND" (effects (font (size 1.27 1.27)))) (number "185" (effects (font (size 1.27 1.27)))))
    (pin power_in line (at 109.22 -45.72 0) (length 5.08) (name "GND" (effects (font (size 1.27 1.27)))) (number "186" (effects (font (size 1.27 1.27)))))
    (pin output line (at 170.18 -48.26 180) (length 5.08) (name "DSI1_C_N" (effects (font (size 1.27 1.27)))) (number "187" (effects (font (size 1.27 1.27)))))
    (pin output line (at 109.22 -48.26 0) (length 5.08) (name "HDMI0_CLK_P" (effects (font (size 1.27 1.27)))) (number "188" (effects (font (size 1.27 1.27)))))
    (pin output line (at 170.18 -50.8 180) (length 5.08) (name "DSI1_C_P" (effects (font (size 1.27 1.27)))) (number "189" (effects (font (size 1.27 1.27)))))
    (pin output line (at 109.22 -50.8 0) (length 5.08) (name "HDMI0_CLK_N" (effects (font (size 1.27 1.27)))) (number "190" (effects (font (size 1.27 1.27)))))
    (pin power_in line (at 170.18 -53.34 180) (length 5.08) (name "GND" (effects (font (size 1.27 1.27)))) (number "191" (effects (font (size 1.27 1.27)))))
    (pin power_in line (at 109.22 -53.34 0) (length 5.08) (name "GND" (effects (font (size 1.27 1.27)))) (number "192" (effects (font (size 1.27 1.27)))))
    (pin output line (at 170.18 -55.88 180) (length 5.08) (name "DSI1_D2_N" (effects (font (size 1.27 1.27)))) (number "193" (effects (font (size 1.27 1.27)))))
    (pin output line (at 109.22 -55.88 0) (length 5.08) (name "DSI1_D3_N" (effects (font (size 1.27 1.27)))) (number "194" (effects (font (size 1.27 1.27)))))
    (pin output line (at 170.18 -58.42 180) (length 5.08) (name "DSI1_D2_P" (effects (font (size 1.27 1.27)))) (number "195" (effects (font (size 1.27 1.27)))))
    (pin output line (at 109.22 -58.42 0) (length 5.08) (name "DSI1_D3_P" (effects (font (size 1.27 1.27)))) (number "196" (effects (font (size 1.27 1.27)))))
    (pin power_in line (at 170.18 -60.96 180) (length 5.08) (name "GND" (effects (font (size 1.27 1.27)))) (number "197" (effects (font (size 1.27 1.27)))))
    (pin power_in line (at 109.22 -60.96 0) (length 5.08) (name "GND" (effects (font (size 1.27 1.27)))) (number "198" (effects (font (size 1.27 1.27)))))
    (pin bidirectional line (at 170.18 -63.5 180) (length 5.08) (name "HDMI0_SDA" (effects (font (size 1.27 1.27)))) (number "199" (effects (font (size 1.27 1.27)))))
    (pin open_collector line (at 109.22 -63.5 0) (length 5.08) (name "HDMI0_SCL" (effects (font (size 1.27 1.27)))) (number "200" (effects (font (size 1.27 1.27))))))
   (embedded_fonts no))
  (symbol "power:GND"
   (power global)
   (pin_numbers (hide yes))
   (pin_names
    (offset 0) (hide yes)) (exclude_from_sim no) (in_bom yes) (on_board yes)
   (in_pos_files yes)
   (duplicate_pin_numbers_are_jumpers no)
   (property "Reference" "#PWR" (at 0 -6.35 0) (show_name no) (do_not_autoplace no) (hide yes) (effects (font (size 1.27 1.27))))
   (property "Value" "GND" (at 0 -3.81 0) (show_name no) (do_not_autoplace no) (effects (font (size 1.27 1.27))))
   (property "Footprint" "" (at 0 0 0) (show_name no) (do_not_autoplace no) (hide yes) (effects (font (size 1.27 1.27))))
   (property "Datasheet" "" (at 0 0 0) (show_name no) (do_not_autoplace no) (hide yes) (effects (font (size 1.27 1.27))))
   (property "Description" "Power symbol creates a global label with name \"GND\" , ground" (at 0 0 0) (show_name no) (do_not_autoplace no) (hide yes) (effects (font (size 1.27 1.27))))
   (symbol "GND_0_1"
    (polyline (pts (xy 0 0) (xy 0 -1.27) (xy 1.27 -1.27) (xy 0 -2.54) (xy -1.27 -1.27) (xy 0 -1.27)) (stroke (width 0) (type default)) (fill (type none))))
   (symbol "GND_1_1"
    (pin power_in line (at 0 0 270) (length 0) (name "" (effects (font (size 1.27 1.27)))) (number "1" (effects (font (size 1.27 1.27))))))
   (embedded_fonts no)))
 (junction
  (at 52.07 149.86)
  (diameter 0)
  (color 0 0 0 0))
 (junction
  (at 133.35 66.04)
  (diameter 0)
  (color 0 0 0 0))
 (junction
  (at 133.35 127)
  (diameter 0)
  (color 0 0 0 0))
 (junction
  (at 133.35 58.42)
  (diameter 0)
  (color 0 0 0 0))
 (junction
  (at 52.07 58.42)
  (diameter 0)
  (color 0 0 0 0))
 (junction
  (at 52.07 157.48)
  (diameter 0)
  (color 0 0 0 0))
 (junction
  (at 52.07 96.52)
  (diameter 0)
  (color 0 0 0 0))
 (junction
  (at 133.35 119.38)
  (diameter 0)
  (color 0 0 0 0))
 (junction
  (at 52.07 104.14)
  (diameter 0)
  (color 0 0 0 0))
 (junction
  (at 52.07 66.04)
  (diameter 0)
  (color 0 0 0 0))
 (junction
  (at 52.07 81.28)
  (diameter 0)
  (color 0 0 0 0))
 (junction
  (at 52.07 142.24)
  (diameter 0)
  (color 0 0 0 0))
 (junction
  (at 52.07 127)
  (diameter 0)
  (color 0 0 0 0))
 (junction
  (at 52.07 73.66)
  (diameter 0)
  (color 0 0 0 0))
 (junction
  (at 52.07 165.1)
  (diameter 0)
  (color 0 0 0 0))
 (junction
  (at 52.07 111.76)
  (diameter 0)
  (color 0 0 0 0))
 (junction
  (at 52.07 119.38)
  (diameter 0)
  (color 0 0 0 0))
 (junction
  (at 133.35 165.1)
  (diameter 0)
  (color 0 0 0 0))
 (junction
  (at 133.35 149.86)
  (diameter 0)
  (color 0 0 0 0))
 (junction
  (at 133.35 157.48)
  (diameter 0)
  (color 0 0 0 0))
 (junction
  (at 133.35 111.76)
  (diameter 0)
  (color 0 0 0 0))
 (junction
  (at 133.35 142.24)
  (diameter 0)
  (color 0 0 0 0))
 (junction
  (at 133.35 88.9)
  (diameter 0)
  (color 0 0 0 0))
 (junction
  (at 133.35 73.66)
  (diameter 0)
  (color 0 0 0 0))
 (junction
  (at 52.07 88.9)
  (diameter 0)
  (color 0 0 0 0))
 (junction
  (at 52.07 134.62)
  (diameter 0)
  (color 0 0 0 0))
 (junction
  (at 133.35 134.62)
  (diameter 0)
  (color 0 0 0 0))
 (junction
  (at 133.35 81.28)
  (diameter 0)
  (color 0 0 0 0))
 (wire
  (pts (xy 133.35 81.28) (xy 133.35 88.9))
  (stroke (width 0) (type default)))
 (wire
  (pts (xy 58.42 73.66) (xy 52.07 73.66))
  (stroke (width 0) (type default)))
 (wire
  (pts (xy 52.07 50.8) (xy 52.07 58.42))
  (stroke (width 0) (type default)))
 (wire
  (pts (xy 133.35 165.1) (xy 133.35 157.48))
  (stroke (width 0) (type default)))
 (wire
  (pts (xy 58.42 157.48) (xy 52.07 157.48))
  (stroke (width 0) (type default)))
 (wire
  (pts (xy 119.38 149.86) (xy 133.35 149.86))
  (stroke (width 0) (type default)))
 (wire
  (pts (xy 133.35 66.04) (xy 133.35 58.42))
  (stroke (width 0) (type default)))
 (wire
  (pts (xy 133.35 127) (xy 133.35 134.62))
  (stroke (width 0) (type default)))
 (wire
  (pts (xy 52.07 119.38) (xy 58.42 119.38))
  (stroke (width 0) (type default)))
 (wire
  (pts (xy 133.35 73.66) (xy 133.35 81.28))
  (stroke (width 0) (type default)))
 (wire
  (pts (xy 58.42 50.8) (xy 52.07 50.8))
  (stroke (width 0) (type default)))
 (wire
  (pts (xy 133.35 142.24) (xy 133.35 134.62))
  (stroke (width 0) (type default)))
 (wire
  (pts (xy 119.38 50.8) (xy 133.35 50.8))
  (stroke (width 0) (type default)))
 (wire
  (pts (xy 119.38 157.48) (xy 133.35 157.48))
  (stroke (width 0) (type default)))
 (wire
  (pts (xy 58.42 142.24) (xy 52.07 142.24))
  (stroke (width 0) (type default)))
 (wire
  (pts (xy 52.07 88.9) (xy 52.07 96.52))
  (stroke (width 0) (type default)))
 (wire
  (pts (xy 133.35 119.38) (xy 133.35 127))
  (stroke (width 0) (type default)))
 (wire
  (pts (xy 119.38 73.66) (xy 133.35 73.66))
  (stroke (width 0) (type default)))
 (wire
  (pts (xy 52.07 58.42) (xy 52.07 66.04))
  (stroke (width 0) (type default)))
 (wire
  (pts (xy 119.38 81.28) (xy 133.35 81.28))
  (stroke (width 0) (type default)))
 (wire
  (pts (xy 52.07 142.24) (xy 52.07 149.86))
  (stroke (width 0) (type default)))
 (wire
  (pts (xy 58.42 66.04) (xy 52.07 66.04))
  (stroke (width 0) (type default)))
 (wire
  (pts (xy 119.38 127) (xy 133.35 127))
  (stroke (width 0) (type default)))
 (wire
  (pts (xy 52.07 81.28) (xy 52.07 88.9))
  (stroke (width 0) (type default)))
 (wire
  (pts (xy 58.42 134.62) (xy 52.07 134.62))
  (stroke (width 0) (type default)))
 (wire
  (pts (xy 119.38 142.24) (xy 133.35 142.24))
  (stroke (width 0) (type default)))
 (wire
  (pts (xy 58.42 96.52) (xy 52.07 96.52))
  (stroke (width 0) (type default)))
 (wire
  (pts (xy 52.07 58.42) (xy 58.42 58.42))
  (stroke (width 0) (type default)))
 (wire
  (pts (xy 58.42 81.28) (xy 52.07 81.28))
  (stroke (width 0) (type default)))
 (wire
  (pts (xy 133.35 142.24) (xy 133.35 149.86))
  (stroke (width 0) (type default)))
 (wire
  (pts (xy 52.07 127) (xy 52.07 119.38))
  (stroke (width 0) (type default)))
 (wire
  (pts (xy 58.42 149.86) (xy 52.07 149.86))
  (stroke (width 0) (type default)))
 (wire
  (pts (xy 52.07 104.14) (xy 52.07 111.76))
  (stroke (width 0) (type default)))
 (wire
  (pts (xy 58.42 88.9) (xy 52.07 88.9))
  (stroke (width 0) (type default)))
 (wire
  (pts (xy 58.42 104.14) (xy 52.07 104.14))
  (stroke (width 0) (type default)))
 (wire
  (pts (xy 52.07 66.04) (xy 52.07 73.66))
  (stroke (width 0) (type default)))
 (wire
  (pts (xy 133.35 149.86) (xy 133.35 157.48))
  (stroke (width 0) (type default)))
 (wire
  (pts (xy 52.07 134.62) (xy 52.07 127))
  (stroke (width 0) (type default)))
 (wire
  (pts (xy 52.07 149.86) (xy 52.07 157.48))
  (stroke (width 0) (type default)))
 (wire
  (pts (xy 119.38 88.9) (xy 133.35 88.9))
  (stroke (width 0) (type default)))
 (wire
  (pts (xy 52.07 111.76) (xy 52.07 119.38))
  (stroke (width 0) (type default)))
 (wire
  (pts (xy 52.07 127) (xy 58.42 127))
  (stroke (width 0) (type default)))
 (wire
  (pts (xy 52.07 104.14) (xy 52.07 96.52))
  (stroke (width 0) (type default)))
 (wire
  (pts (xy 58.42 165.1) (xy 52.07 165.1))
  (stroke (width 0) (type default)))
 (wire
  (pts (xy 119.38 66.04) (xy 133.35 66.04))
  (stroke (width 0) (type default)))
 (wire
  (pts (xy 119.38 119.38) (xy 133.35 119.38))
  (stroke (width 0) (type default)))
 (wire
  (pts (xy 119.38 165.1) (xy 133.35 165.1))
  (stroke (width 0) (type default)))
 (wire
  (pts (xy 119.38 58.42) (xy 133.35 58.42))
  (stroke (width 0) (type default)))
 (wire
  (pts (xy 52.07 157.48) (xy 52.07 165.1))
  (stroke (width 0) (type default)))
 (wire
  (pts (xy 133.35 111.76) (xy 133.35 119.38))
  (stroke (width 0) (type default)))
 (wire
  (pts (xy 52.07 134.62) (xy 52.07 142.24))
  (stroke (width 0) (type default)))
 (wire
  (pts (xy 119.38 134.62) (xy 133.35 134.62))
  (stroke (width 0) (type default)))
 (wire
  (pts (xy 133.35 50.8) (xy 133.35 58.42))
  (stroke (width 0) (type default)))
 (wire
  (pts (xy 133.35 88.9) (xy 133.35 111.76))
  (stroke (width 0) (type default)))
 (wire
  (pts (xy 133.35 66.04) (xy 133.35 73.66))
  (stroke (width 0) (type default)))
 (wire
  (pts (xy 52.07 73.66) (xy 52.07 81.28))
  (stroke (width 0) (type default)))
 (wire
  (pts (xy 58.42 111.76) (xy 52.07 111.76))
  (stroke (width 0) (type default)))
 (wire
  (pts (xy 119.38 111.76) (xy 133.35 111.76))
  (stroke (width 0) (type default)))
 (symbol
  (lib_id "power:GND")
  (at 133.35 165.1 0)
  (unit 1)
  (body_style 1)
  (exclude_from_sim no)
  (in_bom yes)
  (on_board yes)
  (in_pos_files yes)
  (dnp no)
  (fields_autoplaced yes)
  (property "Reference" "#PWR05" (at 133.35 171.45 0) (hide yes) (show_name no) (do_not_autoplace no) (effects (font (size 1.27 1.27))))
  (property "Value" "GND" (at 133.35 170.18 0) (show_name no) (do_not_autoplace no) (effects (font (size 1.27 1.27))))
  (property "Footprint" "" (at 133.35 165.1 0) (hide yes) (show_name no) (do_not_autoplace no) (effects (font (size 1.27 1.27))))
  (property "Datasheet" "" (at 133.35 165.1 0) (hide yes) (show_name no) (do_not_autoplace no) (effects (font (size 1.27 1.27))))
  (property "Description" "Power symbol creates a global label with name \"GND\" , ground" (at 133.35 165.1 0) (hide yes) (show_name no) (do_not_autoplace no) (effects (font (size 1.27 1.27))))
  (pin "1"))
 (symbol
  (lib_id "power:GND")
  (at 52.07 165.1 0)
  (unit 1)
  (body_style 1)
  (exclude_from_sim no)
  (in_bom yes)
  (on_board yes)
  (in_pos_files yes)
  (dnp no)
  (fields_autoplaced yes)
  (property "Reference" "#PWR04" (at 52.07 171.45 0) (hide yes) (show_name no) (do_not_autoplace no) (effects (font (size 1.27 1.27))))
  (property "Value" "GND" (at 52.07 170.18 0) (show_name no) (do_not_autoplace no) (effects (font (size 1.27 1.27))))
  (property "Footprint" "" (at 52.07 165.1 0) (hide yes) (show_name no) (do_not_autoplace no) (effects (font (size 1.27 1.27))))
  (property "Datasheet" "" (at 52.07 165.1 0) (hide yes) (show_name no) (do_not_autoplace no) (effects (font (size 1.27 1.27))))
  (property "Description" "Power symbol creates a global label with name \"GND\" , ground" (at 52.07 165.1 0) (hide yes) (show_name no) (do_not_autoplace no) (effects (font (size 1.27 1.27))))
  (pin "1"))
 (symbol
  (lib_id "granit:CM4")
  (at -50.8 104.14 0)
  (unit 2)
  (body_style 1)
  (exclude_from_sim no)
  (in_bom yes)
  (on_board yes)
  (in_pos_files yes)
  (dnp no)
  (fields_autoplaced yes)
  (property "Reference" "CM1" (at 88.9 30.48 0) (show_name no) (do_not_autoplace no) (effects (font (size 1.27 1.27))))
  (property "Value" "CM4" (at 88.9 33.02 0) (show_name no) (do_not_autoplace no) (effects (font (size 1.27 1.27))))
  (property "Footprint" "granit:Raspberry-Pi-4-Compute-Module" (at 91.44 130.81 0) (hide yes) (show_name no) (do_not_autoplace no) (effects (font (size 1.27 1.27))))
  (property "Datasheet" "https://www.hirose.com/en/product/document?clcode=&productname=&series=DF40&documenttype=Catalog&lang=en&documentid=en_DF40_CAT" (at 91.44 130.81 0) (hide yes) (show_name no) (do_not_autoplace no) (effects (font (size 1.27 1.27))))
  (property "Description" "" (at -50.8 104.14 0) (hide yes) (show_name no) (do_not_autoplace no) (effects (font (size 1.27 1.27))))
  (property "Notes" "DF40C-100DS-0.4V(51)" (at -50.8 104.14 0) (hide yes) (show_name no) (do_not_autoplace no) (effects (font (size 1.27 1.27))))
  (property "Supplier" "https://www.digikey.ch/de/products/detail/hirose-electric-co-ltd/DF40C-100DS-0-4V-51/1969476" (at -50.8 104.14 0) (hide yes) (show_name no) (do_not_autoplace no) (effects (font (size 1.27 1.27))))
  (pin "1")
  (pin "10")
  (pin "100")
  (pin "11")
  (pin "12")
  (pin "13")
  (pin "14")
  (pin "15")
  (pin "16")
  (pin "17")
  (pin "18")
  (pin "19")
  (pin "2")
  (pin "20")
  (pin "21")
  (pin "22")
  (pin "23")
  (pin "24")
  (pin "25")
  (pin "26")
  (pin "27")
  (pin "28")
  (pin "29")
  (pin "3")
  (pin "30")
  (pin "31")
  (pin "32")
  (pin "33")
  (pin "34")
  (pin "35")
  (pin "36")
  (pin "37")
  (pin "38")
  (pin "39")
  (pin "4")
  (pin "40")
  (pin "41")
  (pin "42")
  (pin "43")
  (pin "44")
  (pin "45")
  (pin "46")
  (pin "47")
  (pin "48")
  (pin "49")
  (pin "5")
  (pin "50")
  (pin "51")
  (pin "52")
  (pin "53")
  (pin "54")
  (pin "55")
  (pin "56")
  (pin "57")
  (pin "58")
  (pin "59")
  (pin "6")
  (pin "60")
  (pin "61")
  (pin "62")
  (pin "63")
  (pin "64")
  (pin "65")
  (pin "66")
  (pin "67")
  (pin "68")
  (pin "69")
  (pin "7")
  (pin "70")
  (pin "71")
  (pin "72")
  (pin "73")
  (pin "74")
  (pin "75")
  (pin "76")
  (pin "77")
  (pin "78")
  (pin "79")
  (pin "8")
  (pin "80")
  (pin "81")
  (pin "82")
  (pin "83")
  (pin "84")
  (pin "85")
  (pin "86")
  (pin "87")
  (pin "88")
  (pin "89")
  (pin "9")
  (pin "90")
  (pin "91")
  (pin "92")
  (pin "93")
  (pin "94")
  (pin "95")
  (pin "96")
  (pin "97")
  (pin "98")
  (pin "99")
  (pin "101")
  (pin "102")
  (pin "103")
  (pin "104")
  (pin "105")
  (pin "106")
  (pin "107")
  (pin "108")
  (pin "109")
  (pin "110")
  (pin "111")
  (pin "112")
  (pin "113")
  (pin "114")
  (pin "115")
  (pin "116")
  (pin "117")
  (pin "118")
  (pin "119")
  (pin "120")
  (pin "121")
  (pin "122")
  (pin "123")
  (pin "124")
  (pin "125")
  (pin "126")
  (pin "127")
  (pin "128")
  (pin "129")
  (pin "130")
  (pin "131")
  (pin "132")
  (pin "133")
  (pin "134")
  (pin "135")
  (pin "136")
  (pin "137")
  (pin "138")
  (pin "139")
  (pin "140")
  (pin "141")
  (pin "142")
  (pin "143")
  (pin "144")
  (pin "145")
  (pin "146")
  (pin "147")
  (pin "148")
  (pin "149")
  (pin "150")
  (pin "151")
  (pin "152")
  (pin "153")
  (pin "154")
  (pin "155")
  (pin "156")
  (pin "157")
  (pin "158")
  (pin "159")
  (pin "160")
  (pin "161")
  (pin "162")
  (pin "163")
  (pin "164")
  (pin "165")
  (pin "166")
  (pin "167")
  (pin "168")
  (pin "169")
  (pin "170")
  (pin "171")
  (pin "172")
  (pin "173")
  (pin "174")
  (pin "175")
  (pin "176")
  (pin "177")
  (pin "178")
  (pin "179")
  (pin "180")
  (pin "181")
  (pin "182")
  (pin "183")
  (pin "184")
  (pin "185")
  (pin "186")
  (pin "187")
  (pin "188")
  (pin "189")
  (pin "190")
  (pin "191")
  (pin "192")
  (pin "193")
  (pin "194")
  (pin "195")
  (pin "196")
  (pin "197")
  (pin "198")
  (pin "199")
  (pin "200"))
 (sheet_instances
  (path ""
   (page "#")))
 (embedded_fonts no))
